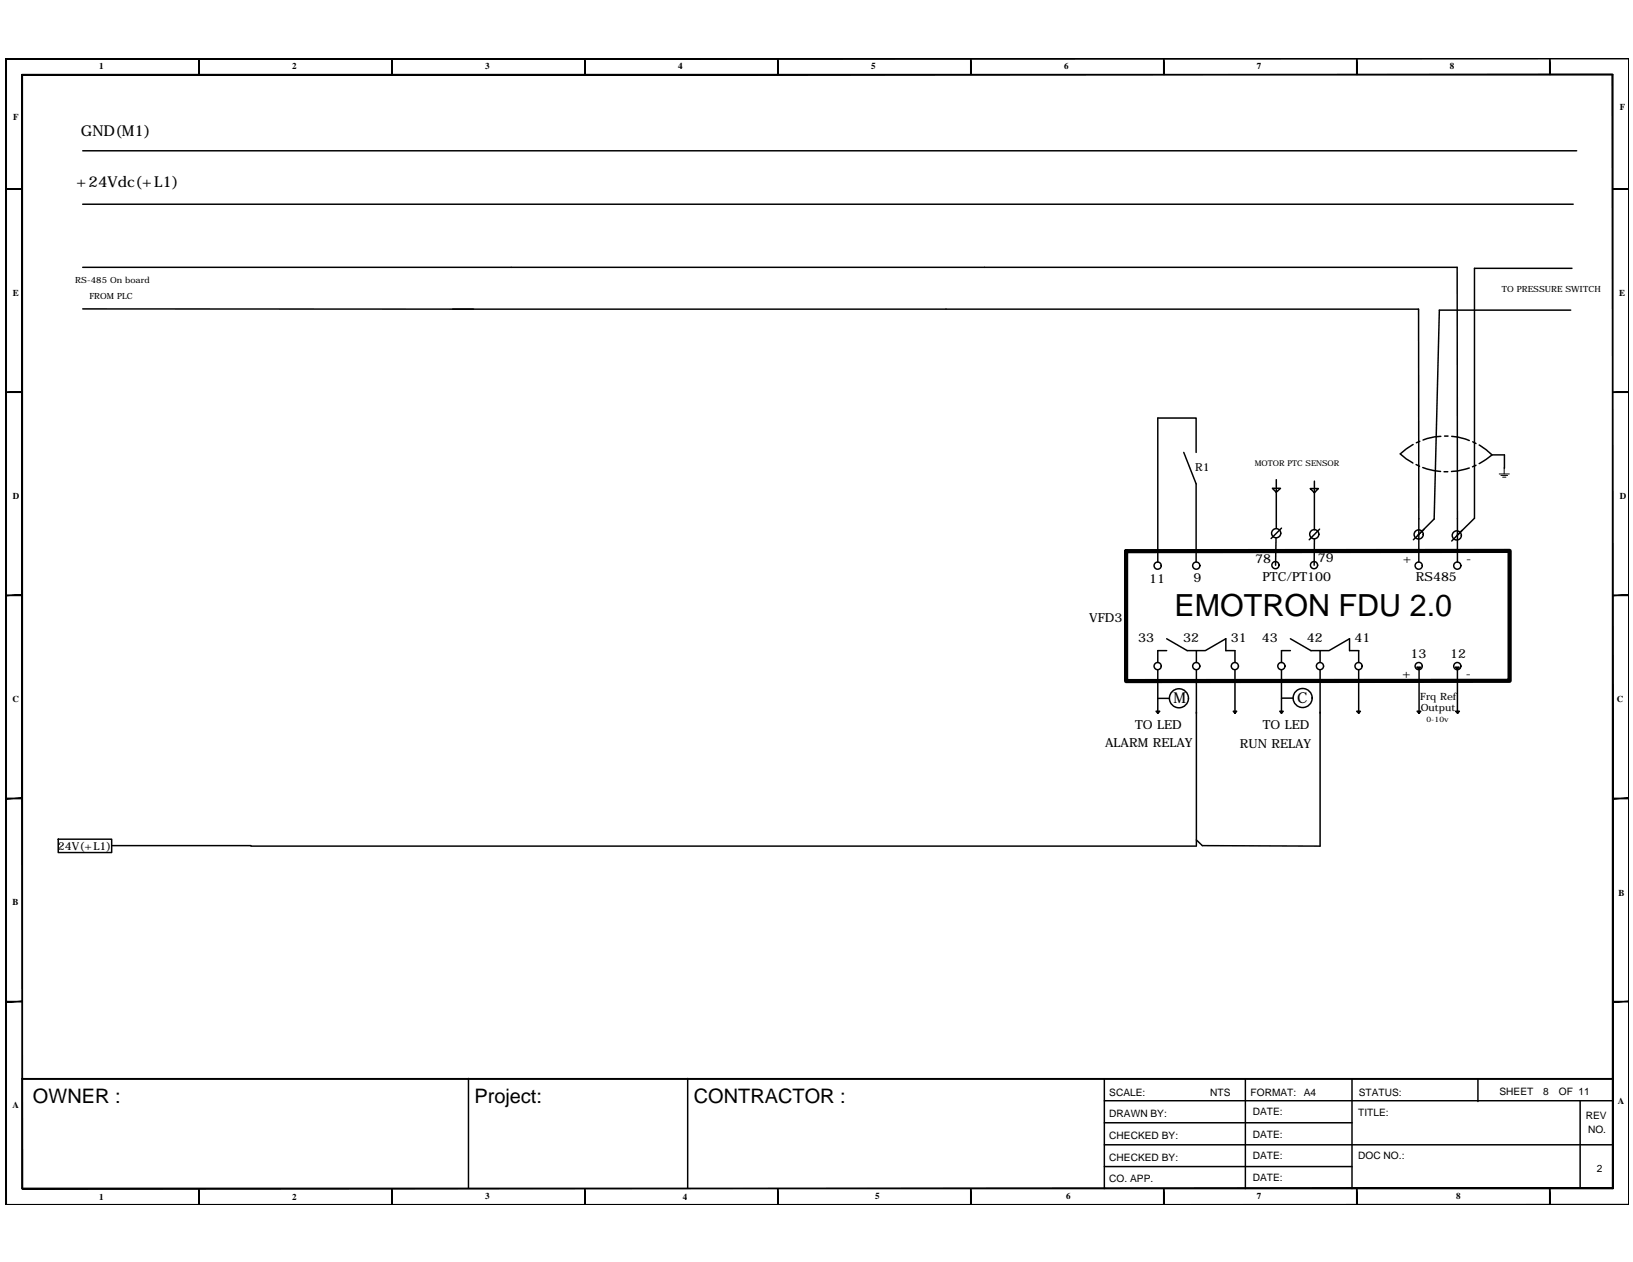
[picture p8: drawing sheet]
<svg xmlns="http://www.w3.org/2000/svg" width="279mm" height="216mm" viewBox="0 0 279 216" stroke-linecap="round" stroke-linejoin="round" font-family="sans-serif">
<!-- layer: FRAME -->
<g fill="#000" stroke="#000" stroke-width=".17">
<path d="M.9 10h277.8zM.9 10.1l277.8-.1z"/>
<path d="M3.7 12.8l.2 190.5v-190.5zM3.7 12.8l.2 190.5h-.2z"/>
<path d="M34 10l.1 2.8v-2.8zM34 10l.1 2.8h-.1z"/>
<path d="M67 10l.1 2.8v-2.8zM67 10l.1 2.8h-.1z"/>
<path d="M100 10l.1 2.8v-2.8zM100 10l.1 2.8h-.1z"/>
<path d="M133 10l.2 2.8v-2.8zM133 10l.2 2.8h-.2z"/>
<path d="M166 10l.2 2.8v-2.8zM166 10l.2 2.8h-.2z"/>
<path d="M199.1 10l.1 2.8v-2.8zM199.1 10l.1 2.8h-.1z"/>
<path d="M232.1 10l.1 2.8v-2.8zM232.1 10l.1 2.8h-.1z"/>
<path d="M265.1 10l.1 2.8v-2.8zM265.1 10l.1 2.8h-.1z"/>
<path d="M3.8 12.8h272.1v-.1zM3.8 12.7h272.1l-272.1 .1z"/>
<path d="M278.7 10v196.1zM278.7 10v196.1z"/>
<path d="M1 32.3v.1l2.8-.1zM1 32.4l2.8-.1v.1z"/>
<path d="M275.9 32.3v.1l2.8-.1zM275.9 32.4l2.8-.1v.1z"/>
<path d="M1 67v.2l2.8-.2zM1 67.2l2.8-.2v.2z"/>
<path d="M275.9 67v.2l2.8-.2zM275.9 67.2l2.8-.2v.2z"/>
<path d="M1 101.8v.1l2.8-.1zM1 101.9l2.8-.1v.1z"/>
<path d="M275.9 101.8v.1l2.8-.1zM275.9 101.9l2.8-.1v.1z"/>
<path d="M1 136.5v.2l2.8-.2zM1 136.7l2.8-.2v.2z"/>
<path d="M275.9 136.5v.2l2.8-.2zM275.9 136.7l2.8-.2v.2z"/>
<path d="M1 171.3v.1l2.8-.1zM1 171.4l2.8-.1v.1z"/>
<path d="M275.9 171.3v.1l2.8-.1zM275.9 171.4l2.8-.1v.1z"/>
<path d="M.9 10v196.1h.2zM.9 10h.2v196.1z"/>
<path d="M3.8 203.3v.1l272.1-.1zM3.8 203.4l272.1-.1v.1z"/>
<path d="M34 203.3l.1 2.8v-2.8zM34 203.3l.1 2.8h-.1z"/>
<path d="M67 203.3l.1 2.8v-2.8zM67 203.3l.1 2.8h-.1z"/>
<path d="M100 203.3l.1 2.8v-2.8zM100 203.3l.1 2.8h-.1z"/>
<path d="M133 203.4v2.7h.2zM133 203.4h.2v2.7z"/>
<path d="M166 203.3l.2 2.8v-2.8zM166 203.3l.2 2.8h-.2z"/>
<path d="M199.1 203.3l.1 2.8v-2.8zM199.1 203.3l.1 2.8h-.1z"/>
<path d="M232.1 203.3l.1 2.8v-2.8zM232.1 203.3l.1 2.8h-.1z"/>
<path d="M265.1 203.3l.1 2.8v-2.8zM265.1 203.3l.1 2.8h-.1z"/>
<path d="M275.9 12.8v190.5h.1zM275.9 12.8h.1v190.5z"/>
<path d="M1 206.1h277.7zM1 206.1h277.7z"/>
</g>
<path d="M3.8 184.5h272.1zM3.8 184.6v18.7M188.9 192.1h42.4M188.9 195.8h86.9M188.9 188.3h86.9M188.9 199.6h42.4M188.9 184.6v18.7" fill="none" stroke="#000" stroke-width=".25"/>
<!-- layer: 0 -->
<g fill="none" stroke="#000" stroke-width=".25">
<path d="M14.2 34.9h255M14.2 25.8h255.6M14.2 45.7h235.1l.1 50.5M14.2 52.8l228.5 .1 .1 43.3M268.7 53.1h-22.4l-.9 35.7-2.9 2.8M269 45.9h-16.7v42.8l-3 2.9M204.7 77.4v-5.9h-6.6v24.7M241.8 76l-2.2 1.7 1 .8 1.1 .7M242.3 79.5l.6 .3M242.9 75.5l-.6 .2M243.4 80l2 .5 1.1 .2M246.5 74.6l-1 .1-2 .6"/>
<path d="M247.2 74.6h.5M248.4 74.6l1 .2 2 .6M252 75.6l.5 .3M252.5 79.6l-.6 .3M253.1 76.1l2.2 1.7-2.2 1.5M255.3 77.8h2.1v2.3M204.7 82.8v13.4M217.7 83.5h1.4l-.7 .7zM218.3 92l-.1 4.7M218.4 82.1v8.3M219.3 90.4l-1.8 1.7M224.2 83.6h1.4l-.7 .7z"/>
<path d="M224.9 92.2l-.1 4.5M224.9 82.3v8.3M225.8 90.5l-1.8 1.8M243.6 90.6l-1.8 1.7M247.1 80.7h.6M250.2 90.7l-1.8 1.9M251.4 80.1l-2 .5-1.1 .1M198.1 114.6v7.4M198.1 119.5h2M199.6 111.3h-1.5v2M199.6 109.3l3.5 2h1.6M204.7 111.3h1.5l3.5-2v2h1.6v2"/>
<path d="M204.7 111.3v2M204.7 114.6v30.1M211.3 114.6v7.4M219.3 114.6v7.4M219.3 119.4h1.9M220.8 111.3h-1.5v2M220.8 109.3l3.5 2h1.6M225.9 111.3h1.5l3.5-2v2h1.6v2M225.9 111.3v2M225.9 114.6v30.2l-20.2-.1-1-1M232.5 114.6v7.4M242.4 114.1h.6l-.2 .3z"/>
<path d="M242.8 114.6v7.4M249 114.1h.7l-.3 .3zM249.4 114.6v7.4M197.8 121.7h.6l-.3 .3zM211 121.7h.6l-.3 .3zM219 121.7h.6l-.3 .3zM232.1 121.7h.7l-.3 .3zM242.5 121.7h.6l-.3 .3zM249.1 121.7h.6l-.3 .3zM10 143.6h9.1v2.3h-9.1zM19.1 144.7h23.8M42.9 144.8h161.8"/>
<path d="M80.2 184.5v18.8M117.7 184.5v18.8M213.1 184.6v18.7M231.3 184.6v18.7M252.9 184.7v3.7M270.4 188.3v15"/>
<circle cx="198.1" cy="96.8" r=".61"/>
<circle cx="204.7" cy="96.8" r=".61"/>
<circle cx="218.2" cy="96.7" r=".61"/>
<circle cx="218.3" cy="91.2" r=".78"/>
<circle cx="224.8" cy="96.7" r=".61"/>
<circle cx="224.9" cy="91.4" r=".78"/>
<circle cx="242.7" cy="91.4" r=".78"/>
<circle cx="242.7" cy="96.8" r=".61"/>
<circle cx="249.3" cy="91.6" r=".78"/>
<circle cx="249.3" cy="96.8" r=".61"/>
<circle cx="198.1" cy="114" r=".61"/>
<circle cx="201.7" cy="119.5" r="1.63"/>
<circle cx="204.7" cy="114" r=".61"/>
<circle cx="211.3" cy="114" r=".61"/>
<circle cx="219.2" cy="114" r=".61"/>
<circle cx="222.9" cy="119.4" r="1.63"/>
<circle cx="225.8" cy="114" r=".61"/>
<circle cx="232.4" cy="114" r=".61"/>
<circle cx="242.7" cy="114" r=".61"/>
<circle cx="249.3" cy="114" r=".61"/>
</g>
<path d="M192.7 94.3l65.6-.1v22.3h-65.6z" fill="none" stroke="#000" stroke-width=".72"/>
<!-- layer: SHEET -->
<path d="M202.5 77.4l2.2 5.4" fill="none" stroke="#000" stroke-width=".25"/>
<!-- layer: 0 -->
<path d="M256.5 81.1h1.7M256.8 81.3h1.2M257.1 81.6h.6M257.4 80v1.1" fill="none" stroke="#000" stroke-width=".17"/>
<text font-size="5.2" x="200.9" y="105.4">EMOTRON FDU 2.0</text>
<g font-size="3.4">
<text x="5.6" y="188.8">OWNER :</text>
<text x="81.2" y="188.7">Project:</text>
<text x="118.7" y="188.8">CONTRACTOR :</text>
</g>
<g font-size="2.6">
<text x="13.8" y="23.3">GND(M1)</text>
<text x="13.1" y="32">+24Vdc(+L1)</text>
<text x="200.8" y="120.3">M</text>
<text x="221.9" y="120.3">C</text>
</g>
<g font-size="2.1">
<text x="196.6" y="99.7">11</text>
<text x="204.2" y="99.6">9</text>
<text x="214.8" y="96.3">78</text>
<text x="216" y="99.4">PTC/PT100</text>
<text x="225.5" y="96.2">79</text>
<text x="240" y="96.3">+</text>
<text x="242.2" y="99.4">RS485</text>
<text x="250.9" y="96.2">-</text>
<text x="186.4" y="106.4">VFD3</text>
<text x="194.7" y="109.9">33</text>
<text x="202.5" y="109.9">32</text>
<text x="210.6" y="109.9">31</text>
<text x="215.9" y="109.9">43</text>
<text x="223.6" y="109.9">42</text>
<text x="231.7" y="109.9">41</text>
<text x="241.3" y="112.6">13</text>
<text x="248.1" y="112.6">12</text>
<text x="239.9" y="116">+</text>
<text x="250.8" y="115.9">-</text>
<text x="194.2" y="124.6">TO LED</text>
<text x="216.1" y="124.6">TO LED</text>
<text x="189.1" y="127.8">ALARM RELAY</text>
<text x="212.1" y="127.9">RUN RELAY</text>
</g>
<g font-size="1.9">
<text x="204.5" y="80.7">R1</text>
<text x="9.9" y="145.4">24V(+L1)</text>
</g>
<g font-size="1.7">
<text x="243" y="119.8">Frq Ref</text>
<text x="243.1" y="121.7">Output</text>
<text x="189.8" y="187.4">SCALE:</text>
<text x="189.8" y="191.1">DRAWN BY:</text>
<text x="207.1" y="187.4">NTS</text>
<text x="214" y="187.4">FORMAT:</text>
<text x="214.3" y="190.8">DATE:</text>
<text x="223.1" y="187.4">A4</text>
<text x="232.4" y="190.9">TITLE:</text>
<text x="232.5" y="187.5">STATUS:</text>
<text x="256.6" y="187.3">SHEET</text>
<text x="264" y="187.3">8</text>
<text x="266.7" y="187.3">OF 11</text>
<text x="271.3" y="191.5">REV</text>
<text x="189.8" y="194.9">CHECKED BY:</text>
<text x="214.3" y="194.6">DATE:</text>
<text x="271.7" y="193.9">NO.</text>
<text x="189.8" y="202.2">CO. APP.</text>
<text x="189.8" y="198.6">CHECKED BY:</text>
<text x="214.3" y="202">DATE:</text>
<text x="214.3" y="198.3">DATE:</text>
<text x="232.4" y="198.3">DOC NO.:</text>
<text x="273.2" y="200.4">2</text>
</g>
<g font-size="1.5">
<text x="16.9" y="11.9">1</text>
<text x="50" y="11.9">2</text>
<text x="83" y="11.9">3</text>
<text x="116" y="11.9">4</text>
<text x="149" y="11.9">5</text>
<text x="182" y="11.9">6</text>
<text x="215.1" y="11.9">7</text>
<text x="248.1" y="11.9">8</text>
<text x="2.3" y="20.5">F</text>
<text x="277.2" y="18.9">F</text>
<text x="2.2" y="50.6">E</text>
<text x="12.9" y="48.4">RS-485 On board</text>
<text x="15.3" y="51.1">FROM PLC</text>
<text x="257" y="50">TO PRESSURE SWITCH</text>
<text x="277" y="50.6">E</text>
<text x="2.2" y="85.3">D</text>
<text x="277.1" y="85.3">D</text>
<text x="2.1" y="120.1">C</text>
<text x="276.7" y="120.1">C</text>
<text x="2.1" y="154.8">B</text>
<text x="276.9" y="153.3">B</text>
<text x="2.1" y="189.6">A</text>
<text x="276.8" y="188.9">A</text>
<text x="16.9" y="205.2">1</text>
<text x="50" y="205.2">2</text>
<text x="83" y="205.2">3</text>
<text x="116.8" y="205.2">4</text>
<text x="149.7" y="205.2">5</text>
<text x="182.4" y="205.2">6</text>
<text x="215.1" y="205.2">7</text>
<text x="249.1" y="205.2">8</text>
</g>
<text font-size="1.4" x="214.7" y="79.7">MOTOR PTC SENSOR</text>
<text font-size="1.3" x="244.1" y="123.5">0-10v</text>
</svg>
